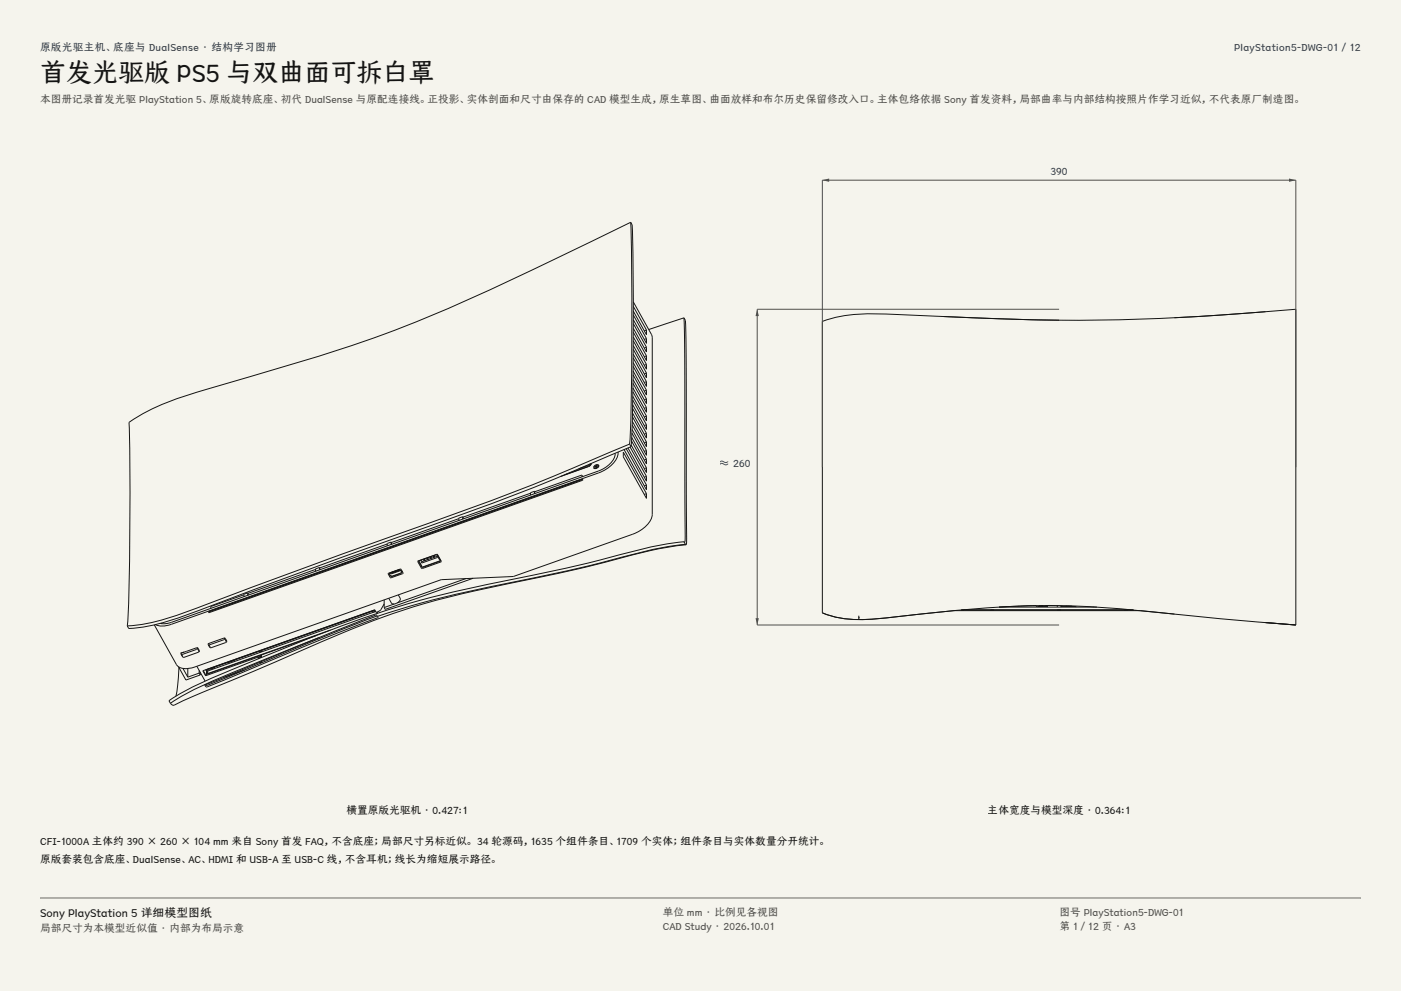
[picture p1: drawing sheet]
<svg xmlns="http://www.w3.org/2000/svg" width="420mm" height="297mm" viewBox="0 0 420 297" stroke-linecap="round" stroke-linejoin="round" font-family="sans-serif">
<g fill="#f5f4ed">
<path d="M0 0h420v297h-420z"/>
<path d="M12 12h396v275h-396z"/>
</g>
<g fill="none" stroke="#141413" stroke-width=".3">
<path d="M189.1 66.6l-23.6 11.4a474.2 474.2 0 0 1-66.3 27.6l-18.5 5.6a390.2 390.2 0 0 0-32.1 10l-5.8 2.8-4.1 2.6a881.3 881.3 0 0 1-.5 61M189.1 66.6a1145.9 1145.9 0 0 1-.3 65.6l-.1 .9M189.1 66.6l.4 .8a1145.2 1145.2 0 0 1-.2 65.6l-.1 .9M189.9 90.5l5.6 10.5v53.2a8.2 8.2 0 0 1-5.8 5.9l-35.8 12.7-21.6 .9-73.8 26.2a4.6 4.6 0 0 1-5.6-.8l-6.6-11.8M189.9 99.6l3.9 7.1M189.9 91.8l3.9 7.1M189.9 93.3l3.9 7v-1.4M189.9 98.4l3.9 7.1v-1.4M189.9 97l3.9 7.1M189.9 94.4l3.9 7.1M189.9 95.8l3.9 7.1v-1.4M193.8 98.9l-.7 .2"/>
<path d="M205 95.3l-10.5 3.5M205 95.3l.3 12.9 .1 52.3v1.6l-.2 .4-.2-.1M205 95.3l.5 .7 .2 8.9 .1 56.8-.1 1.6M282.9 94.9l19.2 .7 15.4 .4M379.4 93.4l-27.3 1.8M189.7 119.9l4.1 7.4M189.7 118.8l4.1 7.3v-1.4M189.7 117.4l4.1 7.3M189.7 116.3l4.1 7.3v-1.5M189.8 114.9l4 7.2M189.8 113.8l4 7.2v-1.4M189.8 112.4l4 7.2"/>
<path d="M189.8 111.2l4 7.2v-1.4M189.8 109.8l4 7.2M189.8 108.7l4 7.1v-1.4M189.8 107.3l4 7.1M189.8 106.1l4 7.1v-1.4M189.8 104.7l4 7.1M189.8 103.6l4 7.1v-1.5M189.9 102.1l3.9 7.1M189.9 101l3.9 7.1v-1.4M193.8 119.6l-.7 .2M193.8 117l-.7 .2M193.8 114.4l-.7 .2"/>
<path d="M193.8 111.8l-.7 .2M193.8 109.2l-.7 .3M193.8 106.7l-.7 .2M193.8 104.1l-.7 .2M193.8 101.5l-.7 .2M176.9 139.5v.1M176.9 139l-.6 .5-2.8 1M177.2 139l-.2 .4-.6 .4-7.1 2.5M177.2 138.9v.1M177.2 138.9l-.2 .6-.6 .3-8.3 3M178.2 139.9v.1M178.7 139.4v.8z"/>
<path d="M178.7 139.4l.1 .1M178.7 139.9h-.5M178.7 139.8h.1M178.8 139.8l.5-.3-1.1 .4M179.4 139.4a.96 .96 0 0 0-1.4 .8M179.4 139.4a.96 .96 0 0 1-1.4 .8M179.4 139.4l.1 .1M179.5 139.5a.96 .96 0 0 1-1.4 .8M184.4 135.8a6.7 6.7 0 0 1-5.1 5.4l-127.9 45.3-1.8 .4-1.6-.1M185.3 135.5a7.2 7.2 0 0 1-4.9 5.8l-129.1 45.8-3 .5-1.7-.4M186.9 135.5l6.9 12.4v1.5l-6.9-12.5zM187.1 134.7l6.7 12.1v-1.4"/>
<path d="M187.7 134.5l6.1 10.9M188.3 134.2l5.5 10v-1.4M188.7 133.1l-13 5.5a867.6 867.6 0 0 1-62.4 23.6l-34.8 12.7a555.3 555.3 0 0 1-30 10.9l-6 1.3-4.3 .5M188.7 133.1l.5 .8M188.9 134l4.9 8.8M189.2 133.9l-13 5.5a867.6 867.6 0 0 1-62.4 23.6l-34.9 12.7a555.6 555.6 0 0 1-30 10.9l-4.5 1.1-4.4 .6-1.4 .1-.4-.8M189.2 133.4l4.6 8.2v-1.4M189.3 132.2l4.5 8M189.4 131.1l4.4 7.9v-1.4M189.4 129.8l4.4 7.8M189.5 128.7l4.3 7.8v-1.5M189.5 127.4l4.3 7.6"/>
<path d="M189.6 126.3l4.2 7.6v-1.4M189.6 124.9l4.2 7.6M189.6 123.8l4.2 7.5v-1.4M189.7 122.4l4.1 7.5M189.7 121.3l4.1 7.4v-1.4M193.8 137.6l-.7 .3M193.8 135l-.7 .3M193.8 132.5l-.7 .2M193.8 129.9l-.7 .2M193.8 127.3l-.7 .2M193.8 124.7l-.7 .3M193.8 122.1l-.7 .3"/>
<path d="M137.6 155.4l-20.3 7.2M138.7 154.9l-1.1 .4v.7M138.7 154.9h.1M138.7 154.9l.1 .1M138.7 154.9v.7M138.8 155h.1M138.8 155v.5M159 147.8l-20.2 7.2M160.2 147.3l-1.1 .4-.1 .7M160.2 147.3h.1M160.2 147.3l.1 .1M160.2 147.3v.7"/>
<path d="M160.3 147.4h.1M160.3 147.4v.5M174.5 142.5v.4M174.5 142.5l-14.2 4.9M174.5 142.5l.1 .2M174.6 142.7h.1M174.6 143.6l-112.1 39.8M174.6 143.6h.1M174.6 143.6l.1 .2M174.6 142.7v.1M174.6 142.8v.1M174.7 143.9l-112 39.7"/>
<path d="M174.7 143.8h.1M174.7 143.9h.1M174.7 143.8v.1M178 140.2l.1 .1M193.8 145.4l-.7 .2M193.8 147.9l-.7 .3M193.8 142.8l-.7 .2M193.8 140.2l-.7 .2M73.1 178.3l-9.6 3.4-.3 .6M74.3 177.7l-1.2 .4v.7M74.3 177.7h.1M74.3 177.7l.1 .2"/>
<path d="M74.3 177.7v.7M74.4 177.9h.1M74.4 177.9v.5M94.6 170.7l-20.2 7.1M95.8 170.1l-1.2 .4v.7M95.8 170.1h.1M95.8 170.1l.1 .2M95.8 170.1v.7M95.9 170.3h.1M95.9 170.3v.5M115.2 179.8v2.3M116.1 163l-20.3 7.2"/>
<path d="M116.4 171.9l3.7-1.3 .8 1.2-3.8 1.4zM116.6 171.8l.1 .3M116.7 171.7v.4M117.2 171.8h.1M117.2 171.7v.1M117.2 162.5l-1.1 .4v.7M117.2 162.5h.1M117.2 171.8l.1 .2M117.3 162.5v.7M117.3 162.5v.1M117.3 171.9v.1M117.3 162.6v.1"/>
<path d="M117.3 162.7v.5M117.4 171.6h.1M117.5 171.6h.1M117.6 171.6h.1M117.7 171.5h.1M117.8 171.5h.1M117.9 171.5h.1M118 171.4h.1M118.1 171.4h.1M118.2 171.4h.1M118.3 171.3h.1M118.4 171.3h.1"/>
<path d="M118.5 171.3h.1M118.6 171.2h.1M118.7 171.2h.1M118.8 171.1h.1M118.9 171.1h.1M119 171.1h.1M119.1 171v.1M119.2 171h.1M119.3 171h.1M119.4 170.9h.1M119.4 178.3l.6 1a1.72 1.72 0 0 1-2.7 1.4l-.8-1.4M119.5 170.9h.1"/>
<path d="M119.5 170.9a.53 .53 0 0 1 .7 .1 .53 .53 0 0 1 0 .7l-2.5 .9a.53 .53 0 0 1-.7-.1 .53 .53 0 0 1 0-.7l.2-.1M119.5 170.9l-2.3 .8M119.8 170.9l-2.6 .9M119.8 170.9h.1M120 171l-2.7 1M120 170.9v.1M120.5 171.4l-.5 .5-2.2 .8-.8-.1-.3-.5M120.5 171.4l-.3-.5-.8-.1-2.2 .8-.5 .5M120.5 171.1v.3M120.6 171.4h-.1M125.3 168.2l5.8-2.1 1.2 2.2-5.8 2.1zM125.4 168.1h.1"/>
<path d="M125.6 168.1l5.3-1.9 1 1.8-5.3 1.9zM126.3 167.8v.6M126.3 168.4l.2 .3M126.5 168.7h.1M127 168h.1M127 167.6v.4M127.1 168h.1M127.3 167.9h.1M127.3 167.5v.4M127.3 167.5v.4l-.2 .1M128 167.2v.4M128 167.6h.1"/>
<path d="M128 167.6v.1M128 167.7h.1M128.3 167.5h.1M128.3 167.1v.4M128.3 167.6h-.3M128.3 167.6h.1M128.3 167.1v.5M129 167.3h.1M129 166.9v.4M129.2 167.2h.1M129.2 166.8v.4M129.3 167.2l-.3 .1"/>
<path d="M129.3 167.2h.1M129.3 166.8v.4M130 166.9h.1M130 166.5v.4M130 166.9v.1M130 167h.1M130.2 166.8v.1M130.2 166.9h-.2M130.2 166.9h.1M130.2 166.4v.5M131 166.1l1.1 2M131 166.5v.2l-4.7 1.7"/>
<path d="M131.2 166.8v.3l-4.7 1.6M131.9 168h.1M132.1 168.1l-5.5 2-1.2-2M132.1 167.9v.2M139.7 173.4l-20.6 7.3M141.8 173.3l-26.3 9.3-.3-.5M205 162.4a157 157 0 0 0-25.3 5.5l-13.9 3.2a512.8 512.8 0 0 0-46.9 10.9 683.5 683.5 0 0 0-57.6 22.2 67.1 67.1 0 0 0-10.6 5.8l.4 .8M205 162.4l.5 .7M205.5 163.1a157 157 0 0 0-25.4 5.6l-13.9 3.2a547.3 547.3 0 0 0-44.3 10.1l-8.8 2.7M205.5 163.1l.2 .2M205.7 163.3a181.8 181.8 0 0 0-27.4 6l-39.3 8.5a254.6 254.6 0 0 0-49.6 17.6l-30.9 13-6.2 2.9h-.5l-.7-.5M48.4 186.9v-.2l.2 .2"/>
<path d="M53.5 199.8l2.2 4 4.3-1.5M54.4 195.6l-.2 .3 .6 .9M54.4 195.6l.1 .1M54.4 196.1h.1M54.4 196.1l.5 .9M54.9 197h.1M55.2 195.4l-.7 .3-.1 .4M59 199.7l2.5 4.4M59 194.1h.1M59.1 194.1l-.2 .5-4.5 1.5M59.1 194.1l.5 .9M59.5 195h.1"/>
<path d="M59.6 195l-.2 .5-4.5 1.5M59.6 195.4l.2-.3-.7-1-4.7 1.5M59.6 195.4h.1M59.6 194.8h-.1M62.5 183.4h.1M62.5 183.4l.1 .2M62.5 192.9l.1 .1M62.6 192.8l-.2 .3 .7 1M62.6 193.2h.1M62.6 193.2l.5 .9M62.6 183.6h.1M62.7 192.8l-.1 .4"/>
<path d="M63.1 194.1h.1M64.4 199.9l-1 .6h-.7M67.3 191.2h.1M67.3 191.2v.1M67.3 191.2l.5 .9M67.3 191.3l-.2 .4-4.5 1.5M67.7 192.1h.1M67.8 192.5l.2-.4-.7-.9-4.7 1.6M67.8 192.1l-.2 .5-4.5 1.5M67.8 191.9h-.1M67.8 191.9h.1M68.1 198.7h.1"/>
<path d="M70.4 197.8l-2.3 .9M70.4 197.8h.1M77.3 197l.2 .4M77.3 197l-15.7 5.5M77.3 197v-.3l.3 .7M77.8 195.2v.4M77.8 196.5v.4M77.8 196.9l-.4 .1M77.8 196.9l.2 .3M77.9 195.1l.2 .3M78 198.4l.2 .3M78.1 195.4v.1"/>
<path d="M78.1 196.4v.8M78.2 198.3h.1M78.2 195v.4M78.2 196.3v.8M78.4 195v.4M78.4 196.3v.8M78.4 198.3v.4M94.7 190.5l-33.1 11.7M95.6 191.1l-15.2 6.1a237.6 237.6 0 0 0-27 12.1l-2.3 1.5M95.6 191.1l-34.1 14.1M99.1 188.8l-36.8 13.1M112.3 182.8l-51.5 18.2 .8 1.5"/>
<path d="M112.4 182.8l-50.7 17.9M112.4 182.9l-50.6 18M112.6 183.2l-.8 .2-.3-.2M112.6 183.3l-50.3 17.8v.7M113 183.4v.4M113.1 184.6l-16.1 6.3-33.9 14.1-1.1 .5-.5-.3M113.1 183.4v.4M113.1 184.7l-.5-.4-17 6.8M113.1 184.7l.3 .3-.2 .1-16.9 6.6-33.2 13.8-1.2 .4-.5-.5 .1-.2M115.2 181l-1.4 2.1-1 .4-.5-.7M118.2 181l-3 1.1M246.5 183.7v-87.4a50.6 50.6 0 0 1 20.4-2.1l23.8 1a682.1 682.1 0 0 0 97.8-2.5v94.6"/>
<path d="M246.5 183.7a36.9 36.9 0 0 0 18.9 1.5 402.1 402.1 0 0 1 54.4-3.7 867.3 867.3 0 0 1 50.5 4.3l18.2 1.5M246.5 183.7a36.6 36.6 0 0 0 18.8 1.5l20.7-2.2h55.9l10.2 1M257.4 185.1l.2 .1M257.4 184.5v.6M257.4 185.1v.4l.2 .1M257.6 185l-.2 .1M288.7 182.8h-.5h51.6h-.5M296.9 182.8h.1M298 182.8h.1M299.5 181.9h29.3M305.3 181.7h-.1M312.4 181.5h-.7"/>
<path d="M312.5 181.5a.58 .58 0 0 1-.9 0M312.6 181.5l-.6 .3-.5-.3M314 181.8h-3.1l-.3-.3-11.1 .4M314 181.5v.4M317 181.5v.4M317 182.8h.1M318 182.8h.1M318 181.8h4.5M318 181.5v.4M319.5 181.5l1.8 .1M321.3 181.6h.1M322.5 181.6v.3"/>
<path d="M327.8 181.9h.1M337 182.8h.1M338.1 182.8h-.1M379.4 186.6l9.1 .7M53.6 200.1l-.3 5.2-.5 3.3M54.9 200.3l1.4 2.6M56.3 200.4v2.5M59.7 201.7l.3 .6M59.7 200.9v.8M59.7 201.7l-3.4 1.2M60 201.5v.8M60.9 201l.7 1.2"/>
<path d="M61.6 202.2v.3M61.7 200.7h.1M61.7 200.7v.2M61.7 200.8v.1M61.7 200.9h.1M61.9 200.8v1.3M62.2 200.7v1.3M62.3 201.8h.1M62.3 201.8v.2M62.3 202h.1M73.3 200.8l-6.1 2.2"/>
</g>
<path d="M246.5 140v-86h142v86" fill="none" stroke="#504e49" stroke-width=".3"/>
<g fill="#504e49">
<path d="M246.5 54l2.1-.5v1z"/>
<path d="M386.4 53.5l2.1 .5-2.1 .5z"/>
</g>
<path d="M317.5 92.7h-90.5v94.6h90.5" fill="none" stroke="#504e49" stroke-width=".3"/>
<g fill="#504e49">
<path d="M227 92.7l.5 2h-1z"/>
<path d="M226.5 185.3h1l-.5 2z"/>
</g>
<path d="M12 269.3h396zM12 269h396v.3h-396z" fill-rule="evenodd" fill="#504e49"/>
<text font-size="7.8" fill="#141413" x="12" y="24.7">首发光驱版 PS5 与双曲面可拆白罩</text>
<text font-size="3.5" fill="#141413" x="12" y="274.9">Sony PlayStation 5 详细模型图纸</text>
<g font-size="3.2" fill="#1b365d">
<text x="12" y="15.3">原版光驱主机、底座与 DualSense · 结构学习图册</text>
<text x="370" y="15.3">PlayStation5-DWG-01 / 12</text>
<text x="314.9" y="52.4">390</text>
<text x="215.8" y="140">≈ 260</text>
</g>
<g font-size="3.2" fill="#504e49">
<text x="12" y="30.9">本图册记录首发光驱 PlayStation 5、原版旋转底座、初代 DualSense 与原配连接线。正投影、实体剖面和尺寸由保存的 CAD 模型生成，原生草图、曲面放样和布尔历史保留修改入口。主体包络依据 Sony 首发资料，局部曲率与内部结构按照片作学习近似，不代表原厂制造图。</text>
<text x="198.7" y="274.5">单位 mm · 比例见各视图</text>
<text x="317.6" y="274.5">图号 PlayStation5-DWG-01</text>
<text x="12" y="279.3">局部尺寸为本模型近似值 · 内部为布局示意</text>
<text x="198.7" y="278.8">CAD Study · 2026.10.01</text>
<text x="317.6" y="278.8">第 1 / 12 页 · A3</text>
</g>
<g font-size="3.2" fill="#141413">
<text x="103.8" y="244">横置原版光驱机 · 0.427:1</text>
<text x="296.2" y="244">主体宽度与模型深度 · 0.364:1</text>
<text x="12" y="253.3">CFI-1000A 主体约 390 × 260 × 104 mm 来自 Sony 首发 FAQ，不含底座；局部尺寸另标近似。 34 轮源码，1635 个组件条目、1709 个实体；组件条目与实体数量分开统计。</text>
<text x="12" y="258.6">原版套装包含底座、DualSense、AC、HDMI 和 USB-A 至 USB-C 线，不含耳机；线长为缩短展示路径。</text>
</g>
</svg>
